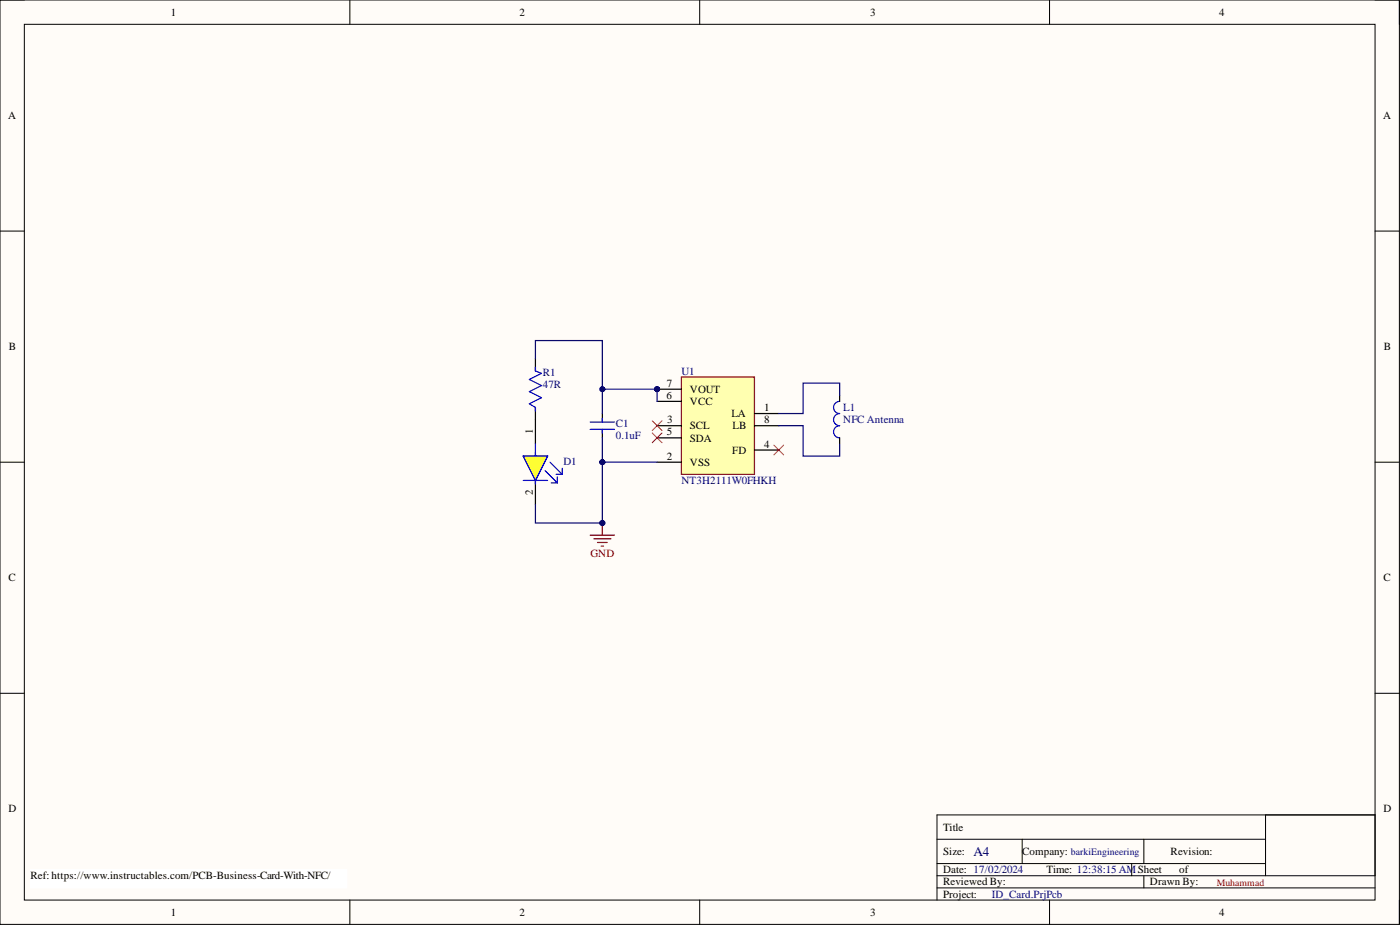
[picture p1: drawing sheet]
<svg xmlns="http://www.w3.org/2000/svg" width="292mm" height="193mm" viewBox="0 0 292 193" stroke-linecap="round" stroke-linejoin="round" font-family="sans-serif">
<path d="M0 0h292v192.8h-292z" fill-rule="evenodd" fill="#fffcf8"/>
<path d="M0 0h292v192.8h-292z" fill="none" stroke="#000" stroke-width=".21"/>
<path d="M5.1 5.1h281.8v182.7h-281.8z" fill-rule="evenodd" fill="#fffcf8"/>
<g fill="none" stroke="#000" stroke-width=".21">
<path d="M0 0h5.1M73 0v5.1M146 0v5.1M219 0v5.1M286.9 0h5.1v5.1M5.1 5.1h281.8v182.7h-281.8zM0 48.2h5.1M286.9 48.2h5.1M0 96.4h5.1M286.9 96.4h5.1M0 144.6h5.1M286.9 144.6h5.1"/>
<path d="M195.5 175.1h68.5M213.3 175.1v5.1M238.7 175.1v5.1M264 170v12.7M73 187.8v5M146 187.8v5M195.5 182.7h91.4v-12.7h-91.4v17.8M195.5 180.2h68.5M195.5 185.2h91.4M219 187.8v5M236.1 180.2v2.5M238.7 182.7v2.5"/>
<path d="M292 187.8v5"/>
</g>
<circle cx="137.1" cy="81.2" r=".51" fill="#000080"/>
<circle cx="137.1" cy="81.2" r=".51" fill="none" stroke="#000080" stroke-width=".21"/>
<path d="M142.2 78.7h15.2v20.3h-15.2z" fill-rule="evenodd" fill="#ffffb0"/>
<path d="M142.2 78.7h15.2v20.3h-15.2z" fill="none" stroke="#800000" stroke-width=".25"/>
<path d="M137.1 88.8h5.1M137.1 91.3h5.1M137.1 83.7h5.1M137.1 81.2h5.1M157.4 93.9h5.1M157.4 88.8h5.1M157.4 86.3h5.1" fill="none" stroke="#000" stroke-width=".25"/>
<circle cx="137.1" cy="81.2" r=".51" fill="#000080"/>
<circle cx="137.1" cy="81.2" r=".51" fill="none" stroke="#000080" stroke-width=".21"/>
<path d="M137.1 96.4h5.1M175.2 82.5v1.2M175.2 91.3v1.3" fill="none" stroke="#000" stroke-width=".25"/>
<path d="M175.2 83.7a1.27 1.27 0 0 0-1.3 1.3 1.27 1.27 0 0 0 1.3 1.3 1.27 1.27 0 0 0-1.3 1.2 1.27 1.27 0 0 0 1.3 1.3 1.27 1.27 0 0 0-1.3 1.3 1.27 1.27 0 0 0 1.3 1.2" fill="none" stroke="#00f" stroke-width=".25"/>
<path d="M6.3 181.4h66.1v3.8h-66.1z" fill-rule="evenodd" fill="#fff"/>
<path d="M6.3 181.4h66.1v3.8h-66.1z" fill="none" stroke="#fff" stroke-width=".21"/>
<path d="M136.1 87.8l2 2M136.1 90.3l2 2.1M138.1 87.8l-2 2M138.1 90.3l-2 2.1M161.5 92.9l2 2M163.5 92.9l-2 2" fill="none" stroke="#f00" stroke-width=".21"/>
<path d="M125.7 86.3v1.5M125.7 89.6v1.7" fill="none" stroke="#000" stroke-width=".25"/>
<path d="M123.1 89.6h5.1M123.1 88h5.1M125.7 87.3v.7M125.7 89.6v.7" fill="none" stroke="#00f" stroke-width=".25"/>
<path d="M123.1 111.6h5.1M123.9 112.4h3.6M124.7 113.2h2M125.4 113.9h.5M125.7 109.1v2.5" fill="none" stroke="#800000" stroke-width=".25"/>
<circle cx="125.7" cy="109.1" r=".51" fill="#000080"/>
<circle cx="125.7" cy="109.1" r=".51" fill="none" stroke="#000080" stroke-width=".21"/>
<path d="M111.7 74.9v2.5M111.7 85v7.6M111.7 100.2v5.1" fill="none" stroke="#000" stroke-width=".25"/>
<path d="M111.7 76.6v.8l1.3 .5-2.6 1.3 2.6 1.2-2.6 1.3 2.6 1.3-2.6 1.2 1.3 .8v.8M109.2 95.2h5.1l-2.6 5zM111.7 92.6v2.6M113.7 98.2l2.6 2.5M114.8 96.4l2.5 2.6M116 99h1.3M116.3 99.5v1.2M117.3 97.7v1.3M109.2 100.2h5.1M111.7 100.2v.8M115 100.7h1.3" fill="none" stroke="#00f" stroke-width=".25"/>
<path d="M109.2 95.2h5.1l-2.6 5z" fill="#ff0"/>
<path d="M109.2 95.2h5.1l-2.6 5z" fill="none" stroke="#00f" stroke-width=".25"/>
<path d="M137.1 81.2h-11.4v5.1M162.5 88.8h5.1v6.4h7.6v-2.6M175.2 82.5v-2.6h-7.6v6.4h-5.1" fill="none" stroke="#000080" stroke-width=".25"/>
<circle cx="137.1" cy="81.2" r=".51" fill="#000080"/>
<circle cx="137.1" cy="81.2" r=".51" fill="none" stroke="#000080" stroke-width=".21"/>
<circle cx="125.7" cy="81.2" r=".51" fill="#000080"/>
<circle cx="125.7" cy="81.2" r=".51" fill="none" stroke="#000080" stroke-width=".21"/>
<path d="M137.1 81.2v2.5" fill="none" stroke="#000080" stroke-width=".25"/>
<circle cx="137.1" cy="81.2" r=".51" fill="#000080"/>
<circle cx="137.1" cy="81.2" r=".51" fill="none" stroke="#000080" stroke-width=".21"/>
<path d="M111.7 74.9v-3.9h14v10.2" fill="none" stroke="#000080" stroke-width=".25"/>
<circle cx="125.7" cy="81.2" r=".51" fill="#000080"/>
<circle cx="125.7" cy="81.2" r=".51" fill="none" stroke="#000080" stroke-width=".21"/>
<path d="M111.7 105.3v3.8h14" fill="none" stroke="#000080" stroke-width=".25"/>
<circle cx="125.7" cy="109.1" r=".51" fill="#000080"/>
<circle cx="125.7" cy="109.1" r=".51" fill="none" stroke="#000080" stroke-width=".21"/>
<path d="M125.7 96.4h11.4" fill="none" stroke="#000080" stroke-width=".25"/>
<circle cx="125.7" cy="96.4" r=".51" fill="#000080"/>
<circle cx="125.7" cy="96.4" r=".51" fill="none" stroke="#000080" stroke-width=".21"/>
<path d="M125.7 91.3v5.1" fill="none" stroke="#000080" stroke-width=".25"/>
<circle cx="125.7" cy="96.4" r=".51" fill="#000080"/>
<circle cx="125.7" cy="96.4" r=".51" fill="none" stroke="#000080" stroke-width=".21"/>
<path d="M125.7 96.4v12.7" fill="none" stroke="#000080" stroke-width=".25"/>
<circle cx="125.7" cy="109.1" r=".51" fill="#000080"/>
<circle cx="125.7" cy="109.1" r=".51" fill="none" stroke="#000080" stroke-width=".21"/>
<circle cx="125.7" cy="96.4" r=".51" fill="#000080"/>
<circle cx="125.7" cy="96.4" r=".51" fill="none" stroke="#000080" stroke-width=".21"/>
<text font-size="2.8" fill="#000080" x="203.1" y="178.5">A4</text>
<g font-size="2.3">
<text x="35.6" y="3.3">1</text>
<text x="108.4" y="3.3">2</text>
<text x="181.5" y="3.3">3</text>
<text x="254.4" y="3.3">4</text>
<text x="1.7" y="24.9">A</text>
<text x="288.6" y="24.9">A</text>
<text x="1.9" y="73.1">B</text>
<text x="288.8" y="73.1">B</text>
<text x="139" y="83.2">6</text>
<text x="139.1" y="80.7">7</text>
<text x="144" y="82">VOUT</text>
<text x="139.2" y="88.3">3</text>
<text x="144" y="89.6">SCL</text>
<text x="144" y="84.5">VCC</text>
<text x="152.6" y="87">LA</text>
<text x="152.8" y="89.6">LB</text>
<text x="159.4" y="85.8">1</text>
<text x="159.4" y="88.3">8</text>
<text x="111.2" y="90.6" transform="rotate(-90 111.2 90.6)">1</text>
<text x="139.1" y="90.8">5</text>
<text x="139.1" y="95.9">2</text>
<text x="144" y="92.1">SDA</text>
<text x="152.8" y="94.6">FD</text>
<text x="159.4" y="93.4">4</text>
<text x="144" y="97.2">VSS</text>
<text x="111.2" y="103.3" transform="rotate(-90 111.2 103.3)">2</text>
<text x="1.8" y="121.3">C</text>
<text x="288.7" y="121.3">C</text>
<text x="1.8" y="169.5">D</text>
<text x="196.8" y="173.3">Title</text>
<text x="288.7" y="169.5">D</text>
<text x="196.8" y="178.4">Size:</text>
<text x="213.3" y="178.4">Company:</text>
<text x="244.2" y="178.4">Revision:</text>
<text x="6.3" y="183.5">Ref: https://www.instructables.com/PCB-Business-Card-With-NFC/</text>
<text x="196.8" y="182.2">Date: 17/02/2024</text>
<text x="196.8" y="184.7">Reviewed By:</text>
<text x="218.3" y="182.2">Time: 12:38:15 AMSheet</text>
<text x="239.9" y="184.7">Drawn By:</text>
<text x="246" y="182.2">of</text>
<text x="35.6" y="191.1">1</text>
<text x="108.4" y="191.1">2</text>
<text x="181.5" y="191.1">3</text>
<text x="196.8" y="187.3">Project:</text>
<text x="254.4" y="191.1">4</text>
</g>
<g font-size="2.3" fill="#000080">
<text x="113.2" y="78.4">R1</text>
<text x="113.2" y="80.9">47R</text>
<text x="142.2" y="78.2">U1</text>
<text x="128.5" y="89.1">C1</text>
<text x="175.9" y="85.8">L1</text>
<text x="175.9" y="88.3">NFC Antenna</text>
<text x="128.5" y="91.6">0.1uF</text>
<text x="117.6" y="96.9">D1</text>
<text x="142.2" y="101">NT3H2111W0FHKH</text>
<text x="206.9" y="187.3">ID_Card.PrjPcb</text>
</g>
<text font-size="2.3" fill="#800000" x="123.2" y="116.2">GND</text>
<text font-size="2" fill="#000080" x="223.4" y="178.5">barkiEngineering</text>
<text font-size="2" fill="#980000" x="253.9" y="184.8">Muhammad</text>
</svg>
